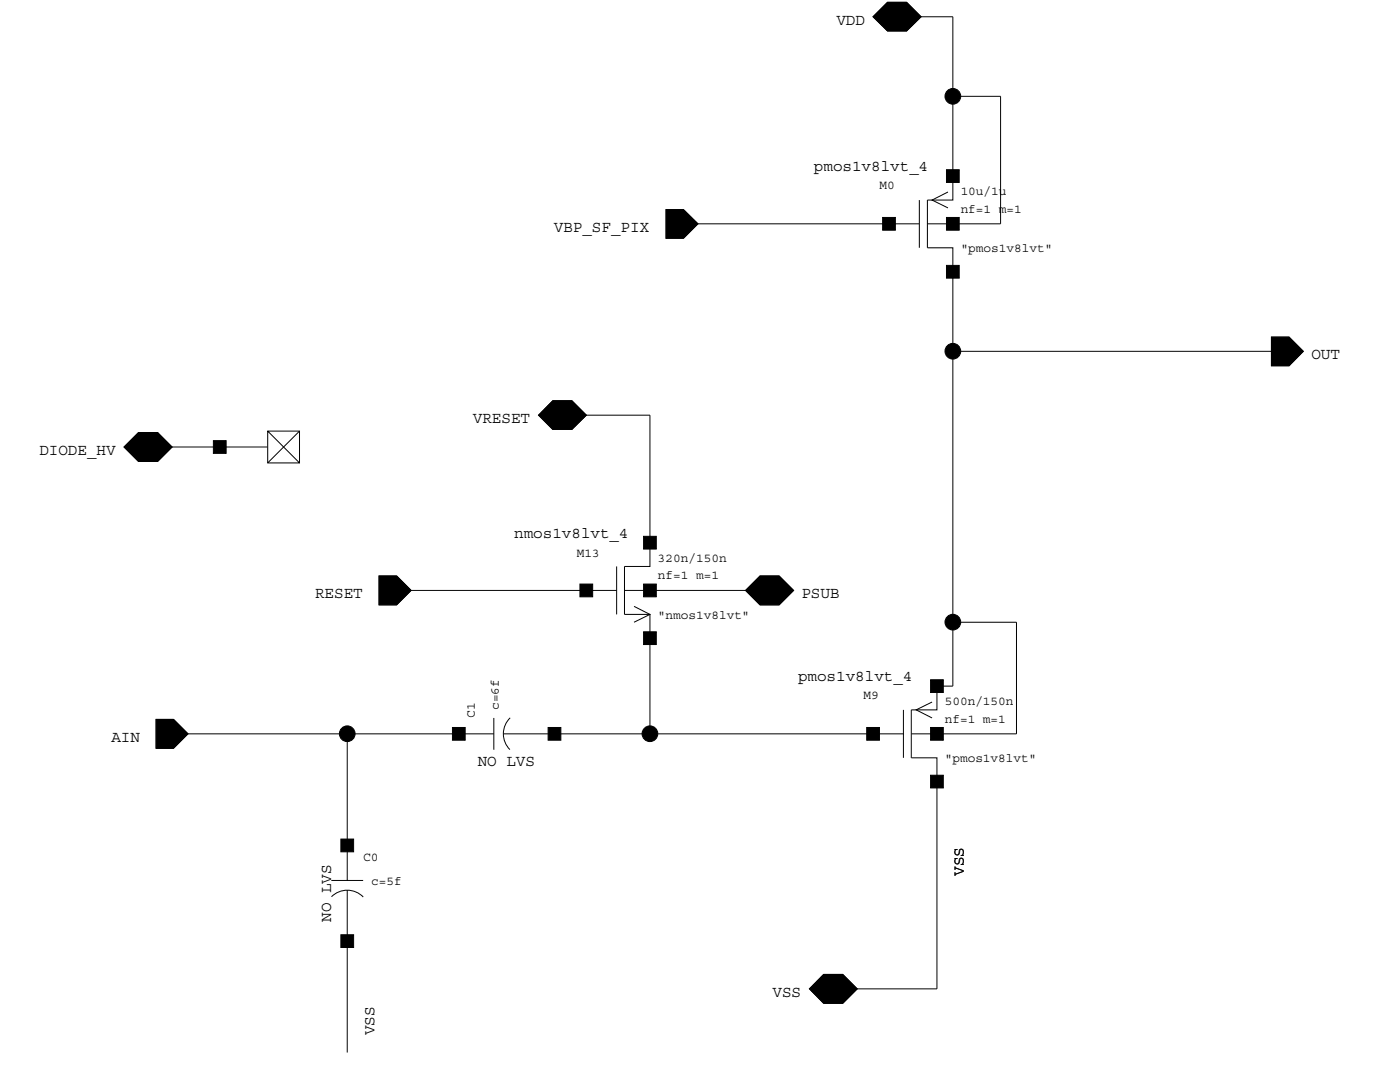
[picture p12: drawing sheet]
<svg xmlns="http://www.w3.org/2000/svg" width="279mm" height="216mm" viewBox="0 0 279 216" stroke-linecap="round" stroke-linejoin="round" font-family="sans-serif">
<g fill="none" stroke="#000" stroke-width=".2">
<path d="M174.2 3.3l2.9-2.8h3.8l2.9 2.8-2.9 2.9h-3.8zM183.8 3.3h6.4v36.6h-5.1v9.5h5.1v87.5h-3.2v4.7h-5.1v9.6h5.1v46.1h-22.3M190.2 19.2h9.5v25.5h-14.6M183.5 39.9v9.5M189.2 38.3l-3.2 1.6 3.2 1.6M132.9 41.8h3.5l2.9 2.9-2.9 2.8h-3.5zM183.5 44.7h-44.2M110.3 80h3.8l2.9 2.8-2.9 2.9h-3.8l-2.8-2.9zM190.2 70.1h66.7M253.7 67.3h3.6l2.8 2.8-2.8 2.9h-3.6zM24.8 89.2l2.8-2.9h3.9l2.8 2.9-2.8 2.9h-3.9zM31.2 89.2h22.2"/>
<path d="M53.4 86h6.4v6.4h-6.4zM53.4 86l6.4 6.4M59.8 86l-6.4 6.4M107.5 82.8h22.2v30.2h-5.1v9.6h5.1v23.8M75.6 114.9h3.6l2.8 2.9-2.8 2.9h-3.6zM123.1 117.8h-41.1M123.1 113v9.6M124.6 117.8h27.4M151.7 114.9h3.8l2.9 2.9-2.9 2.9h-3.8l-2.9-2.9zM126.5 121l3.2 1.6-3.2 1.6M190.2 124.2h12.7v22.2h-21M31.2 143.6h3.4l2.9 2.8-2.9 2.9h-3.4z"/>
<path d="M34.3 146.4h64.3M69.3 146.4v29.3M98.6 143.3v6.3M100.5 146.4h79.8M101.8 143.2a4.4 4.4 0 0 0 0 6.4M180.3 141.6v9.6M186 140.1l-3.2 1.5 3.2 1.7M66.1 175.7h6.4M66.2 178.9a4.4 4.4 0 0 1 6.3 .1M69.3 177.6v32.4M164.4 194.4h3.8l2.9 2.9-2.9 2.9h-3.8l-2.9-2.9z"/>
</g>
<g fill="#000" stroke="#000" stroke-width=".2">
<path d="M174.2 3.3l2.9-2.8h3.8l2.9 2.8-2.9 2.9h-3.8zM188.9 33.9h2.5v2.5h-2.5zM132.9 41.8h3.5l2.9 2.9-2.9 2.8h-3.5zM176.1 43.4h2.6v2.5h-2.6zM188.9 53h2.5v2.5h-2.5zM188.9 43.4h2.5v2.5h-2.5zM253.7 67.3h3.6l2.8 2.8-2.8 2.9h-3.6zM24.8 89.2l2.8-2.9h3.9l2.8 2.9-2.8 2.9h-3.9zM42.6 87.9h2.5v2.6h-2.5zM110.3 80h3.8l2.9 2.8-2.9 2.9h-3.8l-2.8-2.9zM115.7 116.5h2.6v2.6h-2.6zM128.4 107h2.6v2.6h-2.6z"/>
<path d="M128.4 116.5h2.6v2.6h-2.6zM151.7 114.9h3.8l2.9 2.9-2.9 2.9h-3.8l-2.9-2.9zM75.6 114.9h3.6l2.8 2.9-2.8 2.9h-3.6zM128.4 126.1h2.6v2.5h-2.6zM185.7 135.6h2.6v2.6h-2.6zM31.2 143.6h3.4l2.9 2.8-2.9 2.9h-3.4zM90.3 145.2h2.5v2.5h-2.5zM109.4 145.2h2.5v2.5h-2.5zM173 145.2h2.5v2.5h-2.5zM185.7 154.7h2.6v2.5h-2.6zM185.7 145.2h2.6v2.5h-2.6zM68 167.4h2.6v2.6h-2.6z"/>
<path d="M68 186.5h2.6v2.6h-2.6zM164.4 194.4h3.8l2.9 2.9-2.9 2.9h-3.8l-2.9-2.9z"/>
<circle cx="190.2" cy="19.2" r="1.57"/>
<circle cx="190.2" cy="70.1" r="1.57"/>
<circle cx="190.2" cy="124.1" r="1.57"/>
<circle cx="69.3" cy="146.4" r="1.57"/>
<circle cx="129.7" cy="146.4" r="1.57"/>
</g>
<g font-size="3.2">
<text x="166.9" y="4.9">VDD</text>
<text x="162.4" y="34.2">pmos1v8lvt_4</text>
<text x="110.5" y="46.2">VBP_SF_PIX</text>
<text x="261.7" y="71.7">OUT</text>
<text x="94.4" y="84.4">VRESET</text>
<text x="7.9" y="90.8">DIODE_HV</text>
<text x="102.6" y="107.3">nmos1v8lvt_4</text>
<text x="62.9" y="119.4">RESET</text>
<text x="159.9" y="119.4">PSUB</text>
<text x="159.3" y="135.9">pmos1v8lvt_4</text>
<text x="22.2" y="148">AIN</text>
<text x="95.3" y="152.8">NO LVS</text>
<text x="192.4" y="174.8" transform="rotate(-90 192.4 174.8)">VSS</text>
<text x="66.1" y="184" transform="rotate(-90 66.1 184)">NO LVS</text>
<text x="154.2" y="198.9">VSS</text>
<text x="74.7" y="206.5" transform="rotate(-90 74.7 206.5)">VSS</text>
</g>
<g font-size="2.5">
<text x="175.5" y="37.7">M0</text>
<text x="191.7" y="38.9">10u/1u</text>
<text x="191.7" y="42.5">nf=1 m=1</text>
<text x="191.7" y="50.4">&quot;pmos1v8lvt&quot;</text>
<text x="115.1" y="111.1">M13</text>
<text x="131.3" y="112.1">320n/150n</text>
<text x="131.3" y="115.6">nf=1 m=1</text>
<text x="131.3" y="123.5">&quot;nmos1v8lvt&quot;</text>
<text x="94.7" y="143.3" transform="rotate(-90 94.7 143.3)">C1</text>
<text x="99.5" y="141.6" transform="rotate(-90 99.5 141.6)">c=6f</text>
<text x="172.3" y="139.4">M9</text>
<text x="188.6" y="140.7">500n/150n</text>
<text x="188.6" y="144.2">nf=1 m=1</text>
<text x="188.6" y="152.1">&quot;pmos1v8lvt&quot;</text>
<text x="72.5" y="171.9">C0</text>
<text x="74.1" y="176.7">c=5f</text>
</g>
</svg>
